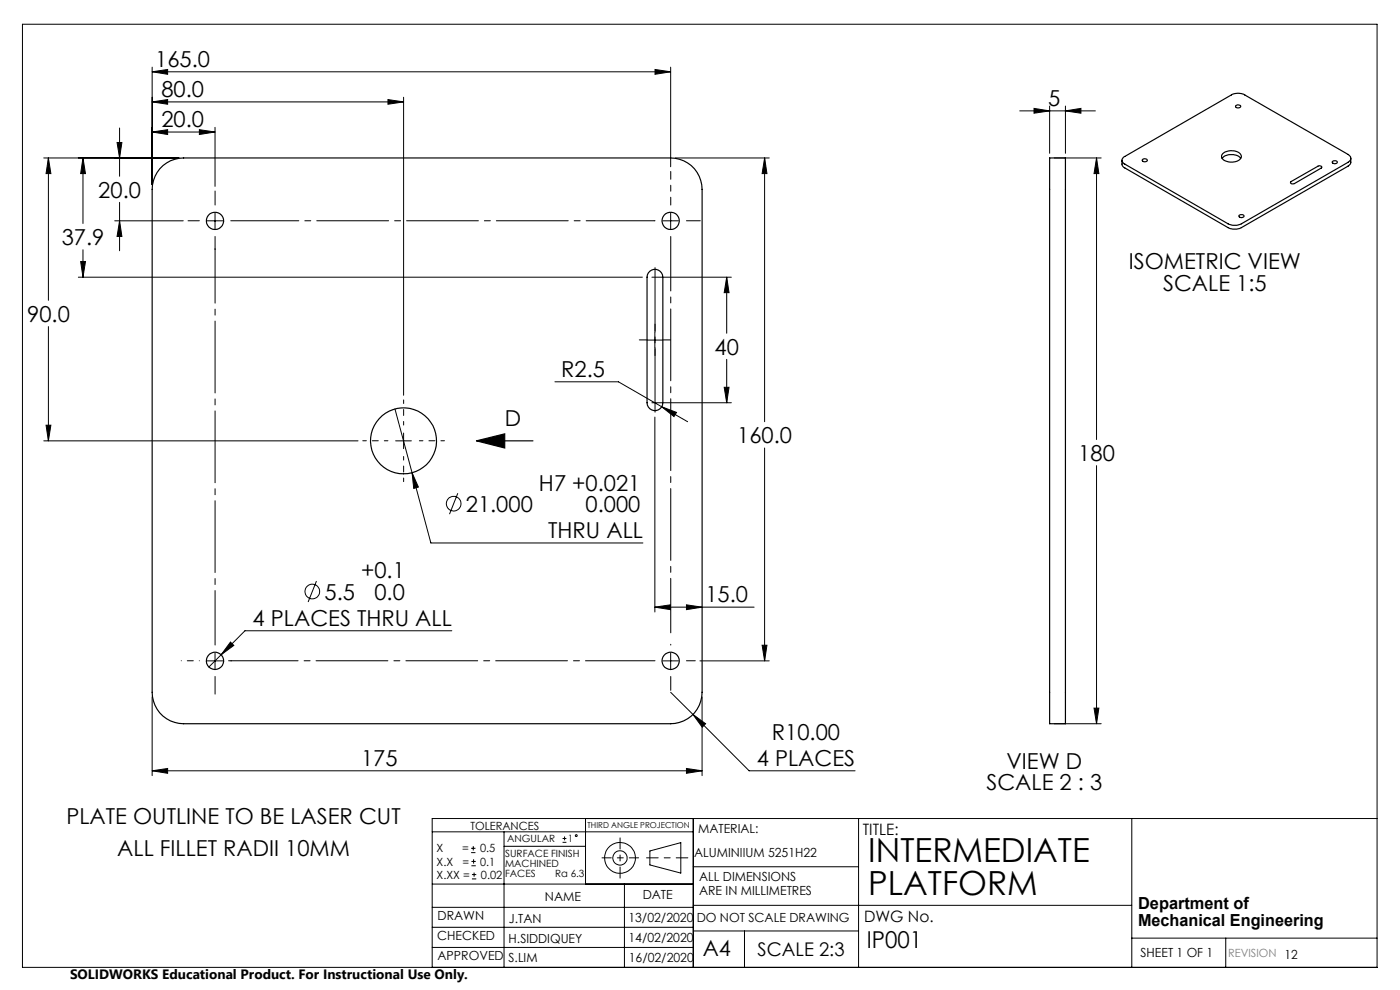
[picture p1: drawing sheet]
<svg xmlns="http://www.w3.org/2000/svg" width="297mm" height="210mm" viewBox="0 0 297 210" stroke-linecap="round" stroke-linejoin="round" font-family="sans-serif">
<g fill="none" stroke="#000" stroke-width=".21">
<path d="M4.8 5.1h287.3v200.1h-287.3zM32.3 15.2l3.3-.5v1.1zM32.3 14.2v25M32.3 15.2h110M139 14.7l3.3 .5-3.3 .6zM142.3 14.2v21.2M9.3 33.5h28.7M10.3 33.5l.5 3.3h-1zM10.3 33.5v30.2M17.6 33.5l.5 3.3h-1zM17.6 33.5v13.9M24.8 30.2h1.1l-.5 3.3z"/>
<path d="M25.4 27.2v10.2M32.3 28l3.3-.5v1zM32.3 21.6l3.3-.5v1zM32.3 28h13.3M32.3 21.6h53.3M42.3 27.5l3.3 .5-3.3 .5zM45.6 27v12.5M82.3 21.1l3.3 .5-3.3 .5zM85.6 20.6v63.2M143.3 33.5h19.9M162.2 33.5l.5 3.3h-1zM162.2 33.5v56"/>
<path d="M216.3 23.5h16.1M219.4 23l3.3 .5-3.3 .5zM222.7 22.5v10M223.7 33.5h9.9M226 23.5l3.3-.5v1zM226 22.5v10M232.6 33.5l.5 3.3h-1zM232.6 33.5v59.7M16.6 58.8h119.7M17.1 55.5h1l-.5 3.3zM17.6 53v5.8M24.3 46.8h14.6"/>
<path d="M25.4 46.8l.5 3.4h-1.1zM25.4 42.9v10.3M44 46.8h3.3M45.6 45.2v3.3M138.3 58.8h16.9M140.6 46.8h3.3M142.3 45.2v3.3M154.2 58.8l.5 3.3h-1.1zM154.2 58.8v11.9M10.3 69.3v24.2M137.3 72.1h3.3M138.9 70.4v3.4"/>
<path d="M154.2 76.2v9.2M9.3 93.5h66.7M9.8 90.2h1l-.5 3.3zM83.8 86.7l3.6 13.6M83.9 93.5h3.4M85.6 91.9v3.3M117.7 81h13.5l14.7 8.5M138.3 85.4h16.9M138.9 88.5v41.3M140.4 86.3l3.1 1.2-.5 .9zM153.6 82.2h1.1l-.5 3.2zM162.2 95v45.2"/>
<path d="M232.6 98.8v54.7M87.4 100.3l1.4 3-1 .3zM87.4 100.3l4 14.9h45M97.1 104.6l-1.7 4.5M45.6 138.5v3.3M46.9 138.9l-2.6 2.6M48.9 136.2l.7 .7-2.7 2zM67.1 123.3l-1.7 4.4M95.8 133.8h-43.8l-5.1 5.1M138.9 128.8l3.3-.5v1zM138.9 128.8h21.1M142.3 138.5v3.3"/>
<path d="M145.6 128.3l3.3 .5-3.3 .5zM161.7 136.9h1l-.5 3.3zM32.3 147.8v16.7M44 140.2h3.3M140.6 140.2h3.3M142.3 146.9l4.7 4.6M147 151.5l2.7 2-.7 .8zM147 151.5l11.9 12h22.5M148.5 140.2h14.7M148.9 147.8v16.7M223.7 153.5h9.9M232.1 150.2h1l-.5 3.3z"/>
<path d="M32.3 163.5l3.3-.5v1zM32.3 163.5h116.6M91.7 176.5h55.4M99.9 179.9h1M100.4 179.5v.9M106.9 176.5v28.7M106.9 179.5h17.3M119.3 178.7h.9M119.3 177.9h.9M119.8 177.4v.9M124.2 173.6v13.9M145.6 163l3.3 .5-3.3 .5z"/>
<path d="M147.1 173.6v31.6M182.1 173.6v31.6M240.1 173.6v31.6M292.1 173.6h-200.4v31.6M91.7 196.7h55.4M91.7 192.5h55.4M91.7 187.5h55.4M99.9 180.9h1M100 183.6h.9M100 182.7h.9M100.1 186.4h.9M100.1 185.5h.9"/>
<path d="M100.5 182.3v.9M100.6 185.1v.9M132.5 187.5v17.7M137.9 180.5l6.5-1.8v6.5l-6.5-1.7zM147.1 183.9h35M147.1 197.5h35M147.1 192h93M157.9 197.5v7.7M240.1 199h52M260 199v6.2M91.7 201h55.4"/>
<circle cx="96.2" cy="106.8" r="1.55"/>
<circle cx="66.3" cy="125.5" r="1.55"/>
<circle cx="122.2" cy="177.3" r=".2"/>
<circle cx="131.5" cy="182" r="1.52"/>
<circle cx="131.5" cy="182" r="3.3"/>
</g>
<path d="M145.9 182h-8.7" fill="none" stroke="#000" stroke-width=".21" stroke-dasharray="15.2 1.3 1.3 1.3" stroke-dashoffset="12.8"/>
<path d="M131.5 177.7v8.6" fill="none" stroke="#000" stroke-width=".21" stroke-dasharray="15.2 1.3 1.3 1.3" stroke-dashoffset="12.9"/>
<path d="M127.7 182h7.8" fill="none" stroke="#000" stroke-width=".21" stroke-dasharray="15.2 1.3 1.3 1.3" stroke-dashoffset="13.3"/>
<g fill="none" stroke="#000" stroke-width=".25">
<path d="M33.9 35.8a6.6 6.6 0 0 1 5-2.3h103.4a6.6 6.6 0 0 1 6.6 6.7v106.7a6.6 6.6 0 0 1-6.6 6.6h-103.4a6.6 6.6 0 0 1-6.6-6.6v-106.7a7 7 0 0 1 1.6-4.4zM222.7 33.5h3.3v120h-3.3zM238.3 33.4l22.9-13.3a2.97 2.97 0 0 1 2.9 0l21.9 12.7a.89 .89 0 0 1 .6 .8 .89 .89 0 0 1-.6 .8l-22.7 13.1a3.3 3.3 0 0 1-2.8 0l-21.9-12.7a.82 .82 0 0 1-.3-1.4zM242.4 33.8h.1a.46 .46 0 0 1 .6-.1 .46 .46 0 0 1 .2 .5h-.1a.45 .45 0 0 1-.6 .2 .45 .45 0 0 1-.2-.6zM259.3 33.6a2.9 2.9 0 0 1 3.9 0M259.4 32.6a2.97 2.97 0 0 1 3.8 .2 1.18 1.18 0 0 1-1.2 1.5 2.54 2.54 0 0 1-2.8-.9zM262.1 22.4l.4-.1a.5 .5 0 0 1 .7 .4 .56 .56 0 0 1-.6 .2 .56 .56 0 0 1-.5-.5zM273.9 38.5l5.7-3.2a.44 .44 0 0 1 .5-.2 .44 .44 0 0 1 .3 .5l-5.8 3.3a.41 .41 0 0 1-.5 .1 .41 .41 0 0 1-.2-.5zM282.7 34.2l.2-.1a.45 .45 0 0 1 .5 0 .45 .45 0 0 1 .2 .5l-.3 .1a.41 .41 0 0 1-.5 0 .41 .41 0 0 1-.1-.5zM286.6 33.6l-.1 1-.5 .6-22.7 13.1a3.3 3.3 0 0 1-2.8 0l-22.1-12.8-.3-.4-.1-1.1M137.9 57.5a1.67 1.67 0 0 1 1.7-.2 1.67 1.67 0 0 1 1 1.5v26.6a1.68 1.68 0 0 1-1.7 1.7 1.68 1.68 0 0 1-1.6-1.7v-26.6v-.5zM262.9 45.7l.2-.1a.45 .45 0 0 1 .5-.1 .45 .45 0 0 1 .2 .5l-.3 .1a.42 .42 0 0 1-.5 0 .42 .42 0 0 1-.1-.4z"/>
<path d="M101.1 93.5l6-1.5v3zM101.1 93.5h12"/>
<circle cx="45.6" cy="46.8" r="1.83"/>
<circle cx="142.3" cy="46.8" r="1.83"/>
<circle cx="85.6" cy="93.5" r="7"/>
<circle cx="45.6" cy="140.2" r="1.83"/>
<circle cx="142.3" cy="140.2" r="1.83"/>
</g>
<path d="M139 56.8v30.6" fill="none" stroke="#000" stroke-width=".21" stroke-dasharray="15.2 1.3 1.3 1.3" stroke-dashoffset="1.8"/>
<path d="M82.3 93.5h-5.3M85.6 90.2v-5.4M85.6 96.8v5.4M89 93.5h5.3" fill="none" stroke="#000" stroke-width=".21" stroke-dasharray="15.2 1.3 1.3 1.3" stroke-dashoffset="14.5"/>
<path d="M142.3 50.2v84M45.6 136.8v-84.1" fill="none" stroke="#000" stroke-width=".21" stroke-dasharray="15.2 1.3 1.3 1.3" stroke-dashoffset="3.7"/>
<path d="M42.3 140.2h-3.9" fill="none" stroke="#000" stroke-width=".21" stroke-dasharray="15.2 1.3 1.3 1.3" stroke-dashoffset="15.2"/>
<g fill="none" stroke="#000" stroke-width=".21" stroke-dasharray="15.2 1.3 1.3 1.3">
<path d="M42.3 46.8h-2.4M45.6 43.5v-3M45.6 50.2v2.8M139 46.8h-.2M145.6 46.8h3M137.3 72.1h-1.7M139 73.8v1.6M139 70.4v-1.6M140.6 72.1h1.7M142.3 136.8v-.1M45.6 143.5v3.7M49 140.2h.1"/>
<path d="M142.3 143.5v2.9M145.6 140.2h1.9"/>
</g>
<path d="M49 46.8h89.8" fill="none" stroke="#000" stroke-width=".21" stroke-dasharray="15.2 1.3 1.3 1.3" stroke-dashoffset=".8"/>
<path d="M139 140.2h-90.5" fill="none" stroke="#000" stroke-width=".21" stroke-dasharray="15.2 1.3 1.3 1.3" stroke-dashoffset=".5"/>
<path d="M142.3 43.5v-7.1" fill="none" stroke="#000" stroke-width=".21" stroke-dasharray="15.2 1.3 1.3 1.3" stroke-dashoffset="13.6"/>
<g fill="#000">
<path d="M101.1 93.5l6-1.5v3z"/>
<path d="M42.3 27.5l3.3 .5-3.3 .5zM32.3 28l3.3-.5v1zM82.3 21.1l3.3 .5-3.3 .5zM32.3 21.6l3.3-.5v1zM139 14.7l3.3 .5-3.3 .6zM32.3 15.2l3.3-.5v1.1zM226 23.5l3.3-.5v1zM219.4 23l3.3 .5-3.3 .5z"/>
<path d="M32.3 163.5l3.3-.5v1zM145.6 163l3.3 .5-3.3 .5zM87.4 100.3l.4 3.3 1-.3zM25.4 46.8l.5 3.4h-1.1zM24.8 30.2h1.1l-.5 3.3zM140.4 86.3l2.6 2.1 .5-.9zM162.2 33.5l.5 3.3h-1zM161.7 136.9h1l-.5 3.3zM17.6 33.5l.5 3.3h-1zM17.1 55.5h1l-.5 3.3zM9.8 90.2h1l-.5 3.3zM10.3 33.5l.5 3.3h-1zM138.9 128.8l3.3-.5v1zM145.6 128.3l3.3 .5-3.3 .5zM154.2 58.8l.5 3.3h-1.1zM153.6 82.2h1.1l-.5 3.2zM147 151.5l2 2.8 .7-.8zM48.9 136.2l-2 2.7 2.7-2zM232.1 150.2h1l-.5 3.3zM232.6 33.5l.5 3.3h-1z"/>
</g>
<g font-size="7.1">
<text x="184.2" y="182.8">INTERMEDIATE</text>
<text x="184.2" y="189.9">PLATFORM</text>
</g>
<text font-size="4.9" x="183.9" y="201">IP001</text>
<g font-size="4.7">
<text x="32.9" y="14.2">165.0</text>
<text x="34.2" y="20.6">80.0</text>
<text x="222.3" y="22.5">5</text>
<text x="34.2" y="27">20.0</text>
<text x="20.9" y="41.9">20.0</text>
<text x="13.1" y="52">37.9</text>
<text x="239.5" y="57.2">ISOMETRIC VIEW</text>
<text x="246.8" y="61.7">SCALE 1:5</text>
<text x="5.8" y="68.2">90.0</text>
<text x="151.6" y="75.2">40</text>
<text x="119.1" y="80">R2.5</text>
<text x="107.1" y="90.3">D</text>
<text x="156.4" y="94">160.0</text>
<text x="228.8" y="97.8">180</text>
<text x="114.3" y="104.1">H7 +0.021</text>
<text x="98.8" y="108.5">21.000</text>
<text x="124.2" y="108.6">0.000</text>
<text x="116.3" y="114.1">THRU ALL</text>
<text x="76.6" y="122.7">+0.1</text>
<text x="68.8" y="127.2">5.5</text>
<text x="79.4" y="127.2">0.0</text>
<text x="149.6" y="127.8">15.0</text>
<text x="53.6" y="132.8">4 PLACES THRU ALL</text>
<text x="163.7" y="156.9">R10.00</text>
<text x="76.6" y="162.5">175</text>
<text x="160.6" y="162.5">4 PLACES</text>
<text x="209.3" y="167.7">SCALE 2 : 3</text>
<text x="213.5" y="163.1">VIEW D</text>
<text x="14.1" y="174.8">PLATE OUTLINE TO BE LASER CUT</text>
<text x="24.9" y="181.5">ALL FILLET RADII 10MM</text>
<text x="149.1" y="202.9">A4</text>
</g>
<text font-size="4" x="160.7" y="202.8">SCALE 2:3</text>
<g font-size="3.5">
<text x="241.4" y="192.8">Department of</text>
<text x="241.4" y="196.3">Mechanical Engineering</text>
</g>
<g font-size="3.3">
<text x="183" y="177.2">TITLE:</text>
<text x="183.3" y="195.7">DWG No.</text>
</g>
<text font-size="2.9" x="14.9" y="207.6">SOLIDWORKS Educational Product. For Instructional Use Only.</text>
<g font-size="2.7">
<text x="148.1" y="176.7">MATERIAL:</text>
<text x="147.3" y="181.8">ALUMINIIUM 5251H22</text>
<text x="115.6" y="191">NAME</text>
<text x="136.3" y="190.8">DATE</text>
<text x="148.3" y="186.8">ALL DIMENSIONS</text>
<text x="148.3" y="189.8">ARE IN MILLIMETRES</text>
<text x="92.8" y="195.2">DRAWN</text>
<text x="107.9" y="195.7">J.TAN</text>
<text x="133.3" y="195.6">13/02/2020</text>
<text x="147.8" y="195.7">DO NOT SCALE DRAWING</text>
<text x="92.8" y="199.3">CHECKED</text>
<text x="92.8" y="203.6">APPROVED</text>
<text x="107.9" y="199.9">H.SIDDIQUEY</text>
<text x="133.3" y="199.8">14/02/2020</text>
<text x="242" y="203">SHEET 1 OF 1</text>
<text x="107.9" y="204.1">S.LIM</text>
<text x="133.4" y="204">16/02/2020</text>
</g>
<g font-size="2.4">
<text x="99.8" y="176">TOLERANCES</text>
<text x="92.6" y="180.8">X</text>
<text x="92.6" y="183.6">X.X</text>
<text x="98" y="180.8">=</text>
<text x="98.1" y="183.6">=</text>
<text x="101.8" y="180.8">0.5</text>
<text x="101.9" y="183.6">0.1</text>
<text x="92.6" y="186.4">X.XX =</text>
<text x="102" y="186.4">0.02</text>
</g>
<text font-size="2.4" fill="#808080" x="260.6" y="203">REVISION 12</text>
<g font-size="2.1">
<text x="107.6" y="178.6">ANGULAR</text>
<text x="120.5" y="178.6">1</text>
<text x="107.2" y="181.8">SURFACE FINISH</text>
<text x="107.2" y="183.9">MACHINED</text>
<text x="107.2" y="186">FACES</text>
<text x="117.8" y="186">Ra 6.3</text>
</g>
<text font-size="1.7" x="124.6" y="175.7">THIRD ANGLE PROJECTION</text>
</svg>
